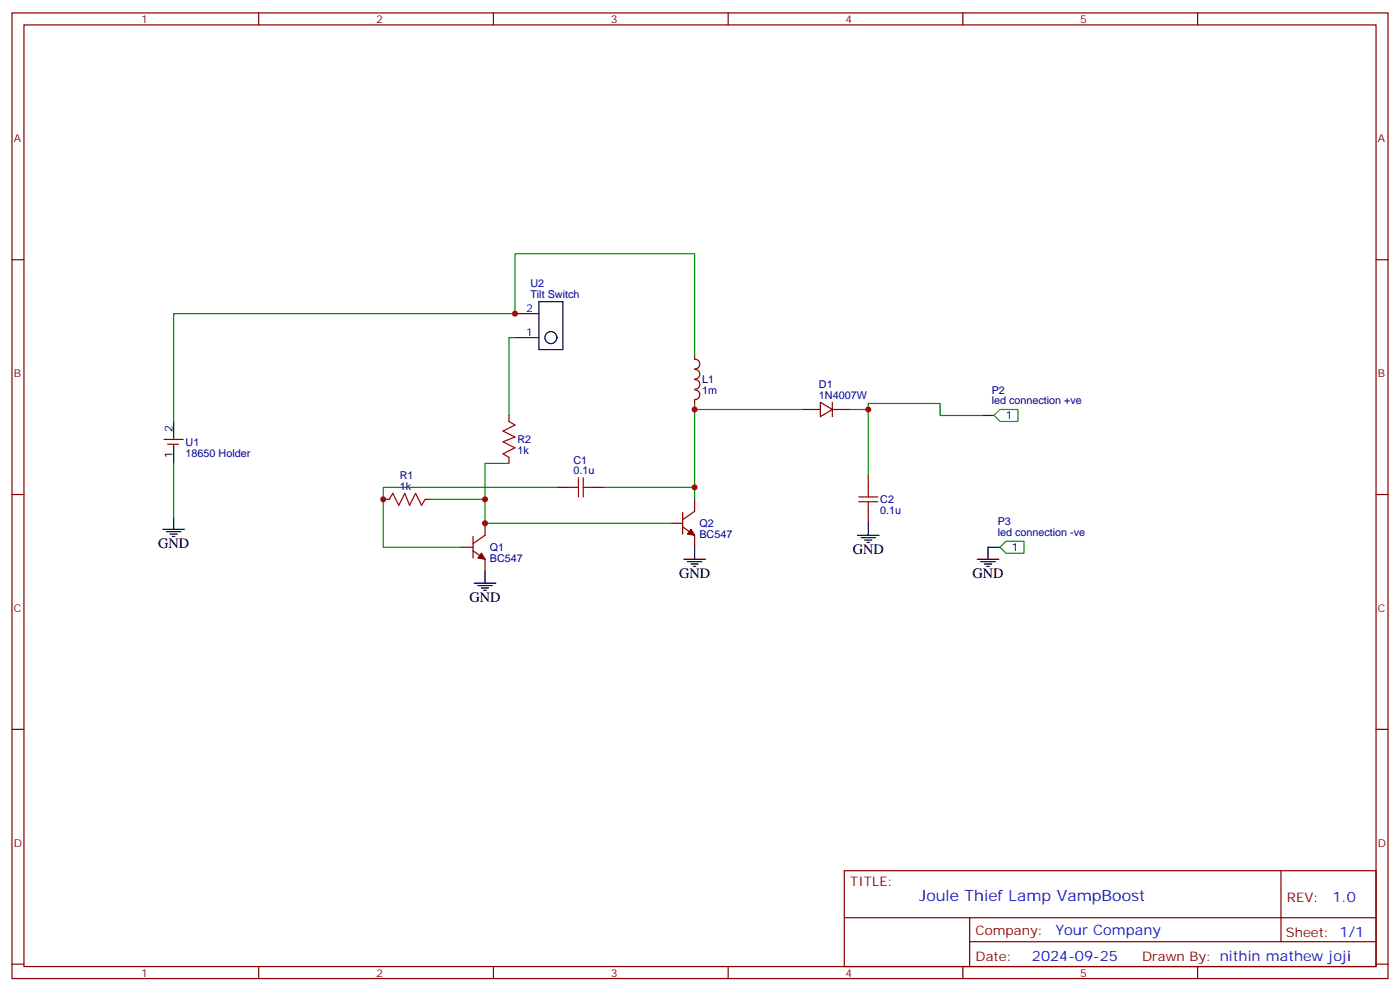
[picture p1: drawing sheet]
<svg xmlns="http://www.w3.org/2000/svg" width="412mm" height="292mm" viewBox="0 0 412 292" stroke-linecap="round" stroke-linejoin="round" font-family="sans-serif">
<g fill="none" stroke="#870000" stroke-width=".35">
<path d="M3.5 3.8h405.4v284.3h-405.4zM7.1 7.3h398.2v277.3h-398.2zM76.2 3.8v3.5M145.3 3.8v3.5M214.5 3.8v3.5M283.6 3.8v3.5M352.8 3.8v3.5M3.5 76.5h3.6M405.3 76.5h3.6M151.7 99.4h7M151.7 92.4h7M204.6 104.7v1.1"/>
<path d="M204.6 117.8v1M204.6 105.8a1.41 1.41 0 0 1 1.5 1.4 1.41 1.41 0 0 1-1.5 1.4M204.6 114.8a1.41 1.41 0 0 1 1.5 1.4 1.41 1.41 0 0 1-1.5 1.4M204.6 108.8a1.41 1.41 0 0 1 1.5 1.4 1.41 1.41 0 0 1-1.5 1.4M204.6 111.8a1.41 1.41 0 0 1 1.5 1.4 1.41 1.41 0 0 1-1.5 1.4M241.7 118.5l3.5 2.1-3.5 2.1zM245.2 118.5v4.2M48.3 129.4h5.7M49.4 130.8h3.2M149.9 122.3v1.8M149.9 134.7v1.8M236.4 120.6h5.3"/>
<path d="M245.2 120.6h5.3M255.8 140v3.5M3.5 145.6h3.6M112.9 147h1.8M125.2 147h1.8M139.3 158v6.3M142.9 154.1v3.5l-3.6 2.5M164 143.5h3.6M174.6 143.5h3.6M197.6 154.1h3.5M201.1 155.2l3.5 2.4v3.5M201.1 150.9v6.4"/>
<path d="M204.6 147v3.6l-3.5 2.4M255.8 150.6v3.5M405.3 145.6h3.6M135.8 161.1h3.5M139.3 162.2l3.6 2.5v3.5M3.5 214.8h3.6M405.3 214.8h3.6M248.7 256.4h156.6v28.2h-156.6zM377.3 256.4v20.9M248.7 270.2h156.5M285.6 277.3h119.6M285.6 270.2v14.2"/>
<path d="M3.5 283.9h3.6M76.2 284.6v3.5M145.3 284.6v3.5M214.5 284.6v3.5M283.6 284.6v3.5M352.8 284.6v3.5M405.3 283.9h3.6"/>
</g>
<g fill="none" stroke="#000" stroke-width=".35">
<path d="M158.7 88.8h7.1v14.1h-7.1zM51.2 124.1v4.9M51.2 131.2v5.3M289.3 122.3h3.5M48 155.9h6.3M49 156.6h4.3M50.1 157.3h2.1M50.8 158h.7M51.2 152.3v3.6M252.6 157.6h6.3M253.6 158.3h4.3M254.7 159h2.1"/>
<path d="M255.4 159.7h.7M255.8 154.1v3.5M139.7 171.7h6.3M140.8 172.4h4.2M141.8 173.1h2.1M142.5 173.8h.7M142.9 168.2v3.5M201.4 164.7h6.4M202.5 165.4h4.2M203.6 166.1h2.1M204.3 166.8h.7M204.6 161.1v3.6"/>
<path d="M287.9 164.7h6.3M288.9 165.4h4.3M290 166.1h2.1M290.7 166.8h.7M294.6 161.1h-3.6v3.6"/>
<circle cx="162.3" cy="99.4" r="1.76"/>
</g>
<path d="M149.9 124.1l1.8 1.1-3.5 1.7 3.5 1.8-3.5 1.4 3.5 1.8-3.5 1.7 1.7 1.1M114.7 147l1-1.7 1.8 3.5 1.7-3.5 1.4 3.5 1.8-3.5 1.8 3.5 1-1.8M167.6 143.5h2.8M170.4 140.7v5.6M171.8 143.5h2.8M171.8 140.7v5.6M252.9 147.7h5.7M252.9 146.3h5.7M255.8 143.5v2.8M255.8 147.7v2.9" fill="none" stroke="#a10000" stroke-width=".35"/>
<g fill="#870000" stroke="#870000" stroke-width=".35">
<path d="M141.8 162.9l1.1 1.8-2.1-.4z"/>
<path d="M203.6 155.9l1 1.7-2.1-.3z"/>
</g>
<path d="M151.7 99.4h-1.8v22.9M204.6 104.7v-30h-52.9v17.7h-100.5v31.7M204.6 118.8v28.2M51.2 136.5v15.8M149.9 136.5h-7v10.5M204.6 120.6h31.8M250.5 120.6h5.3v19.4M255.8 120.6v-1.8h21.1v3.5h12.4M127 147h15.9v7.1h54.7M164 143.5h-51.1v17.6h22.9M178.2 143.5h26.4" fill="none" stroke="#008700" stroke-width=".35"/>
<path d="M294.6 120.6h5.3v3.5h-5.3l-1.8-1.8zM294.6 161.1l1.7-1.7h5.3v3.5h-5.3z" fill="none" stroke="#093" stroke-width=".35"/>
<g fill="#c00">
<circle cx="142.9" cy="147" r=".88"/>
<circle cx="112.9" cy="147" r=".88"/>
<circle cx="142.9" cy="154.1" r=".88"/>
<circle cx="204.6" cy="143.5" r=".88"/>
<circle cx="204.6" cy="120.6" r=".88"/>
<circle cx="151.7" cy="92.4" r=".88"/>
<circle cx="255.8" cy="120.6" r=".88"/>
</g>
<text font-size="4.6" fill="#00f" x="270.8" y="265.4">Joule Thief Lamp VampBoost</text>
<g font-size="4.2">
<text x="46.6" y="161.5">GND</text>
<text x="251.2" y="163.3">GND</text>
<text x="200" y="170.3">GND</text>
<text x="286.5" y="170.3">GND</text>
<text x="138.3" y="177.4">GND</text>
</g>
<g font-size="4.2" fill="#00f">
<text x="392.5" y="265.7">1.0</text>
<text x="310.9" y="275.2">Your Company</text>
<text x="304" y="283">2024-09-25</text>
</g>
<g font-size="3.9" fill="#800">
<text x="250.5" y="261">TITLE:</text>
<text x="379.1" y="265.7">REV:</text>
<text x="287.4" y="275.2">Company:</text>
<text x="378.7" y="275.8">Sheet: 1/1</text>
<text x="287.4" y="282.9">Date:</text>
<text x="336.4" y="282.9">Drawn By: nithin mathew joji</text>
</g>
<g font-size="3.2" fill="#800">
<text x="41.6" y="6.8">1</text>
<text x="110.8" y="6.8">2</text>
<text x="179.9" y="6.8">3</text>
<text x="249.1" y="6.8">4</text>
<text x="318.2" y="6.8">5</text>
<text x="4.1" y="41.9">A</text>
<text x="405.9" y="41.9">A</text>
<text x="4.1" y="111.1">B</text>
<text x="405.9" y="111.1">B</text>
<text x="4.1" y="180.2">C</text>
<text x="405.9" y="180.2">C</text>
<text x="4.1" y="249.3">D</text>
<text x="405.9" y="249.3">D</text>
<text x="41.6" y="287.6">1</text>
<text x="110.8" y="287.6">2</text>
<text x="179.9" y="287.6">3</text>
<text x="249.1" y="287.6">4</text>
<text x="318.2" y="287.6">5</text>
</g>
<g font-size="3.2" fill="#000080">
<text x="156.2" y="87.8">Tilt Switch</text>
<text x="156.2" y="84.6">U2</text>
<text x="206.8" y="112.9">L1</text>
<text x="206.8" y="116">1m</text>
<text x="241.2" y="117.4">1N4007W</text>
<text x="241.2" y="114.3">D1</text>
<text x="292.1" y="119">led connection +ve</text>
<text x="292.1" y="115.9">P2</text>
<text x="54.7" y="131.4">U1</text>
<text x="152.4" y="130.5">R2</text>
<text x="54.7" y="134.6">18650 Holder</text>
<text x="152.4" y="133.7">1k</text>
<text x="168.9" y="136.5">C1</text>
<text x="117.8" y="141.1">R1</text>
<text x="168.9" y="139.6">0.1u</text>
<text x="117.8" y="144.2">1k</text>
<text x="259.3" y="148.2">C2</text>
<text x="206" y="155.2">Q2</text>
<text x="259.3" y="151.4">0.1u</text>
<text x="293.9" y="154.7">P3</text>
<text x="206" y="158.4">BC547</text>
<text x="293.9" y="157.8">led connection -ve</text>
<text x="144.3" y="165.4">BC547</text>
<text x="144.3" y="162.3">Q1</text>
</g>
<g font-size="3.2" fill="#00f">
<text x="155" y="92">2</text>
<text x="155" y="99.1">1</text>
</g>
<g font-size="3.2">
<text x="296.3" y="123.4">1</text>
<text x="50.8" y="127.3" transform="rotate(-90 50.8 127.3)">2</text>
<text x="50.8" y="134.9" transform="rotate(-90 50.8 134.9)">1</text>
<text x="298.1" y="162.2">1</text>
</g>
</svg>
